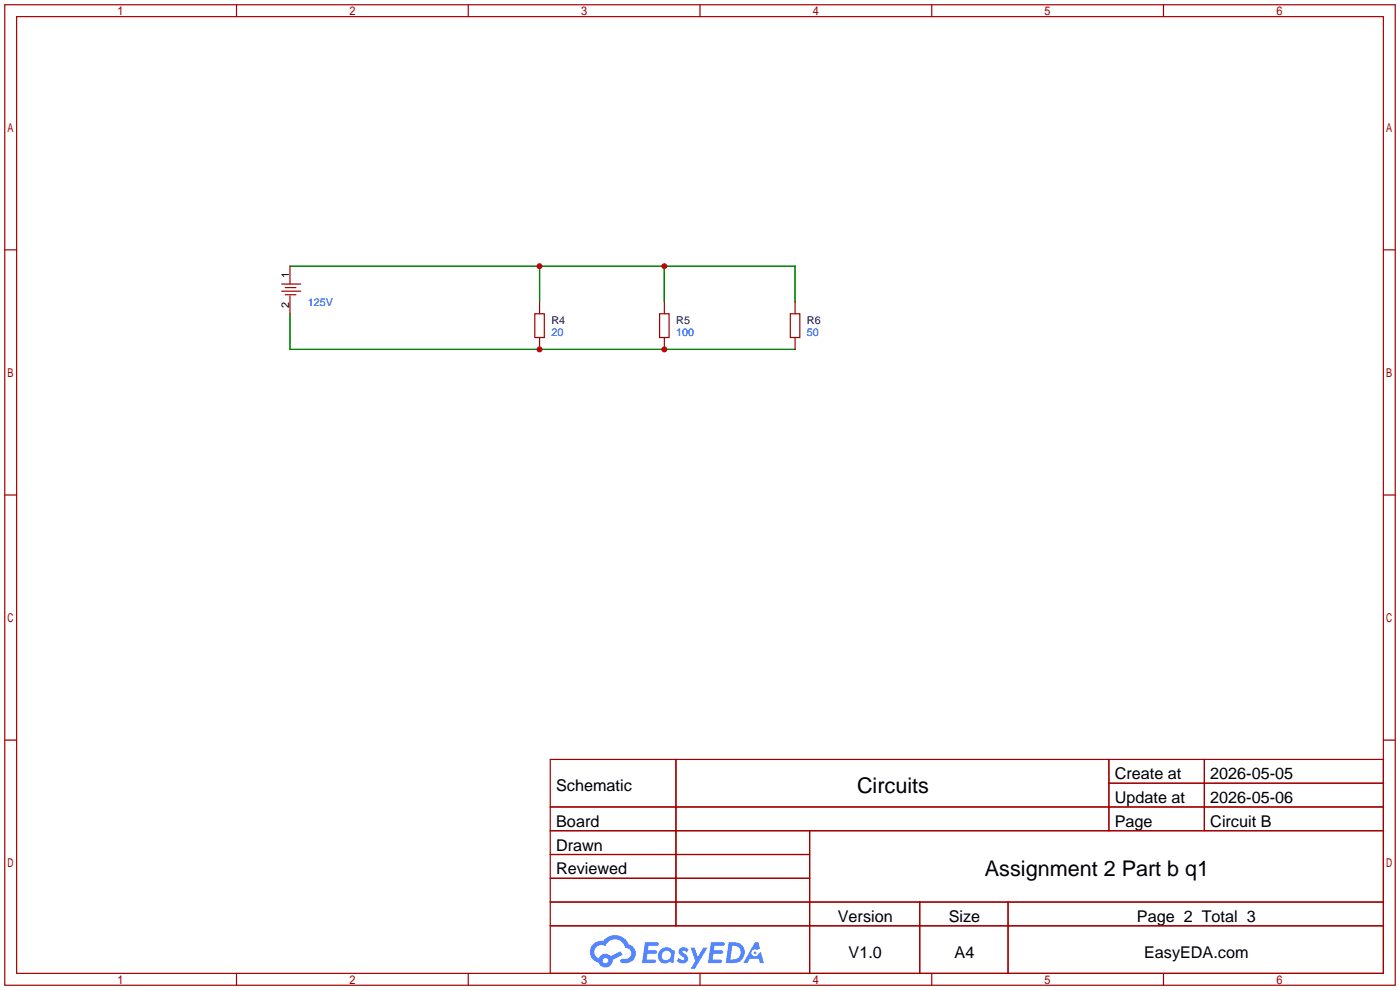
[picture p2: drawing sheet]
<svg xmlns="http://www.w3.org/2000/svg" width="299mm" height="212mm" viewBox="0 0 299 212" stroke-linecap="round" stroke-linejoin="round" font-family="sans-serif">
<g fill="none" stroke="#a10000" stroke-width=".25">
<path d="M1 1h297.2v209.6h-297.2zM3.6 3.6h292.1v204.4h-292.1zM50.5 1v2.6M100.1 1v2.6M149.6 1v2.6M199.1 1v2.6M248.7 1v2.6M1 53.4h2.6M295.7 53.4h2.5M1 105.8h2.6M295.7 105.8h2.5M1 158.2h2.6"/>
<path d="M295.7 158.2h2.5M117.6 162.3h178.1v45.7h-178.1zM117.6 172.5h178.1M117.6 177.5h178.1M144.5 162.3v35.6M173 177.5v30.5M237 162.3v15.2M237 167.4h58.7M257.4 162.3v15.2M117.6 182.6h55.4M117.6 192.8h178.1M117.6 187.7h55.4"/>
<path d="M117.6 197.9h178.1M196.6 192.8v15.2M215.4 192.8v15.2M50.5 208v2.6M100.1 208v2.6M149.6 208v2.6M199.1 208v2.6M248.7 208v2.6"/>
</g>
<g fill="#5487ff">
<path d="M145.3 202.7a1.3 1.3 0 0 1 1.9 .3l-.4 .6a.54 .54 0 0 0-.9-.2l.1 .2a1.34 1.34 0 0 1 .9 1.8 1.47 1.47 0 0 1-2.3-.1l.5-.6 .8 .5a.31 .31 0 0 0 .4-.3 .31 .31 0 0 0-.3-.4 1.12 1.12 0 0 1-.7-1.8z"/>
<path d="M147.6 202.5h.9l.6 2 1.2-2h.9l-2.7 4.6h-.9l1-1.7z"/>
<path d="M137.8 201.4h1.7a1.31 1.31 0 0 1 1.2 .2 .4 .4 0 0 1-.3 .5l-1.8 .1-.1 .9h1.6a.4 .4 0 0 1 .4 .4 .4 .4 0 0 1-.5 .4h-1.6l-.2 1.2h1.4a.46 .46 0 0 1 .5 0 .46 .46 0 0 1 .1 .5l-.4 .2h-2.6z"/>
<path d="M151.9 201.4h1.7a1.32 1.32 0 0 1 1.2 .2 .39 .39 0 0 1-.3 .5l-1.8 .1-.1 .9h1.6a.4 .4 0 0 1 .4 .4 .4 .4 0 0 1-.4 .4h-1.7l-.2 1.2h1.4a.46 .46 0 0 1 .5 0 .46 .46 0 0 1 .1 .5l-.4 .2h-2.6z"/>
<path d="M161.3 201.4h.8l.3 1.3-.6 .4a.75 .75 0 0 0-1.1 .3 .75 .75 0 0 0 .5 1 .75 .75 0 0 0 .9-.7l.5-.2 .6 2.3h-.8l-.3-.9h-1.8l-.5 .9h-1z"/>
<path d="M155.7 201.4l-.6 4.4h1.5a2.27 2.27 0 0 0 2.6-2.2 2.27 2.27 0 0 0-2.7-2.2zM156.5 202.1a1.5 1.5 0 0 1 1.8 1.6 1.5 1.5 0 0 1-1.9 1.4h-.3z"/>
<path d="M141.2 203a1.6 1.6 0 0 0-.3 2.3 1.6 1.6 0 0 0 2.3 .2l.7 .3 .3-2.4-.1-.3-.5-.1a1.58 1.58 0 0 0-2.4 0zM141.8 203.5a.98 .98 0 0 1 1.6 .4 .98 .98 0 0 1-1.1 1.3 .94 .94 0 0 1-.9-.7 .94 .94 0 0 1 .4-1z"/>
<path d="M126.8 201.8a2.37 2.37 0 0 0 1.1 4 1.54 1.54 0 0 0 1.8 1 1.54 1.54 0 0 0 1.2-1.6l2.2-1.1-.5-.8-2 1a1.57 1.57 0 0 0-2.7 .5 1.5 1.5 0 0 1-.7-2.1 1.5 1.5 0 0 1 2.2-.5 2.23 2.23 0 0 1 2.3-1.4 2.23 2.23 0 0 1 2 1.8 1.16 1.16 0 0 1 1.2 1.1 1.16 1.16 0 0 1-1.1 1.2h-.7a.47 .47 0 0 0-.5 .4 .47 .47 0 0 0 .4 .5 2.17 2.17 0 0 0 2.5-.9 2.17 2.17 0 0 0-.3-2.7l-.8-.4a3.2 3.2 0 0 0-5.5-.7l-1.1 .1zM128.8 205.3a.6 .6 0 0 1 1.2 0 .6 .6 0 0 1-1.2 0z"/>
<circle cx="161.4" cy="203.6" r=".28"/>
</g>
<path d="M62 56.9h107.9v7.6M115.3 56.9v7.6M142 56.9v7.6M62 67.1v7.6h107.9" fill="none" stroke="#008700" stroke-width=".25"/>
<g fill="none" stroke="#a10000" stroke-width=".25">
<path d="M62 56.9v3.8M60.2 60.7h4.1M60.2 62.2h4.1M61 61.5h2.2M61 63h2.2M62 63.2v3.9M114.3 67.1h2v5h-2zM115.3 64.5v2.6M115.3 72.1v2.6M141 67.1h2v5h-2zM142 64.5v2.6M142 72.1v2.6"/>
<path d="M168.9 67.1h2v5h-2zM169.9 64.5v2.6M169.9 72.1v2.6"/>
</g>
<g fill="#c00">
<circle cx="115.3" cy="56.9" r=".63"/>
<circle cx="142" cy="56.9" r=".63"/>
<circle cx="142" cy="74.7" r=".63"/>
<circle cx="115.3" cy="74.7" r=".63"/>
</g>
<g font-size="4.6">
<text x="183.2" y="169.5">Circuits</text>
<text x="210.5" y="187.3">Assignment 2 Part b q1</text>
</g>
<g font-size="3.5">
<text x="238.3" y="166.6">Create at</text>
<text x="258.7" y="166.6">2026-05-05</text>
<text x="118.9" y="169.1">Schematic</text>
<text x="238.3" y="171.7">Update at</text>
<text x="258.7" y="171.7">2026-05-06</text>
<text x="118.9" y="176.7">Board</text>
<text x="238.3" y="176.7">Page</text>
<text x="258.7" y="176.7">Circuit B</text>
<text x="118.9" y="181.8">Drawn</text>
<text x="118.9" y="186.9">Reviewed</text>
<text x="179.1" y="197.1">Version</text>
<text x="202.8" y="197.1">Size</text>
<text x="243" y="197.1">Page 2 Total 3</text>
<text x="181.4" y="204.7">V1.0</text>
<text x="204" y="204.7">A4</text>
<text x="244.5" y="204.7">EasyEDA.com</text>
</g>
<g font-size="2.3">
<text x="61.8" y="59.4" transform="rotate(-90 61.8 59.4)">1</text>
<text x="61.8" y="65.8" transform="rotate(-90 61.8 65.8)">2</text>
</g>
<g font-size="2.3" fill="#00f">
<text x="65.8" y="65.4">125V</text>
<text x="117.9" y="71.7">20</text>
<text x="144.5" y="71.7">100</text>
<text x="172.5" y="71.7">50</text>
</g>
<g font-size="2.3" fill="#000080">
<text x="117.9" y="69.2">R4</text>
<text x="144.5" y="69.2">R5</text>
<text x="172.5" y="69.2">R6</text>
</g>
</svg>
